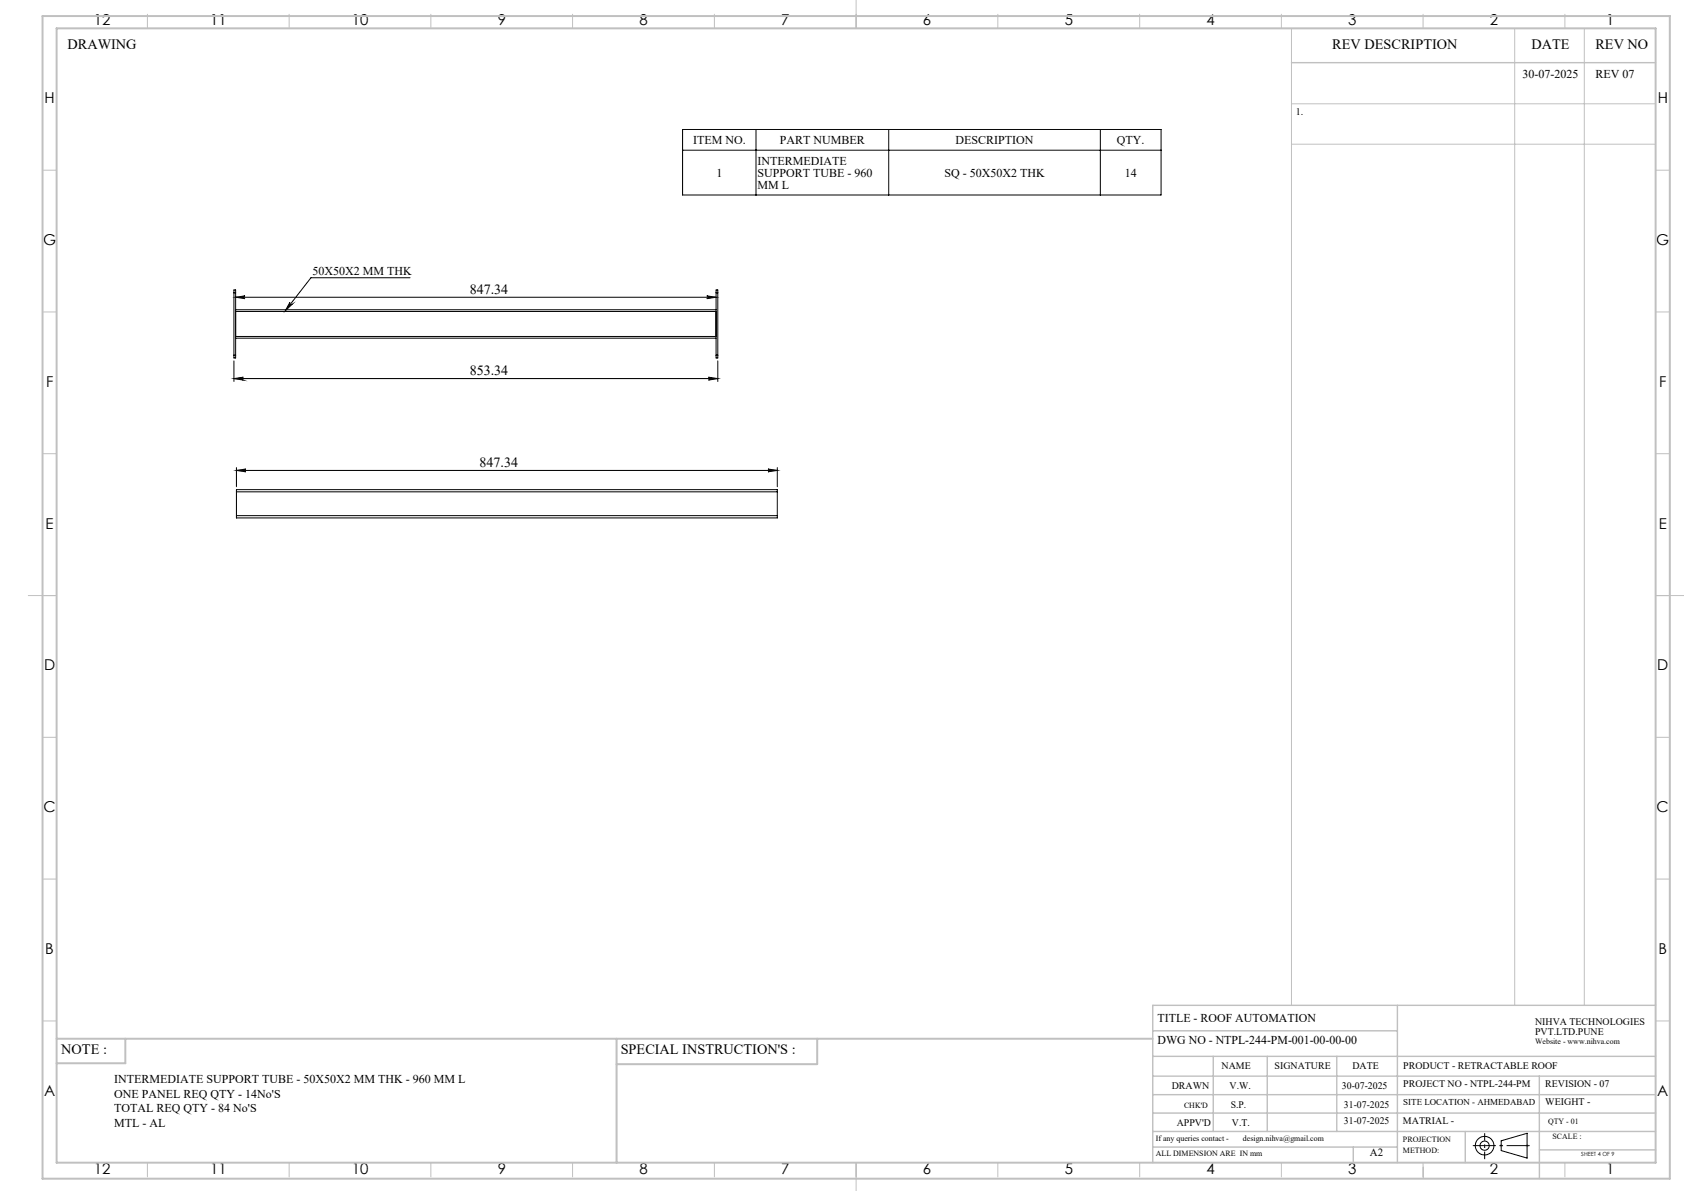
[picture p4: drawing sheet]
<svg xmlns="http://www.w3.org/2000/svg" width="594mm" height="420mm" viewBox="0 0 594 420" stroke-linecap="round" stroke-linejoin="round" font-family="sans-serif">
<g fill="none" stroke="#000" stroke-width=".35">
<path d="M240.8 45.7h168.7v23.1h-168.7zM240.8 53h168.7M266.7 45.7v23.1M313.5 45.7v23.1M388.1 45.7v23.1M144.6 97.9h-34.9l-9.1 11.7M82.5 103.2v-.9h.6v.9M82.5 103.2h.6M82.5 103.2v22.1M83.1 104.8h169.5M83.1 104.8l3.3-.5a.49 .49 0 0 0-.4 .5 .49 .49 0 0 0 .4 .5zM83.1 103.2v22.1"/>
<path d="M83.1 118.7h169.5M83.1 119.3h169.5M83.1 109.8h169.5M83.1 109.2h169.5M102.3 106.6a.52 .52 0 0 0 .1 .7 .52 .52 0 0 0 .7 0l-2.5 2.3zM249.3 104.3l3.3 .5-3.3 .5a.49 .49 0 0 0 .5-.5 .49 .49 0 0 0-.5-.5zM252.6 103.2v-.9h.6v.9M252.6 103.2h.6M252.6 103.2v22.1M253.2 103.2v22.1M82.5 127.3v7.2M82.5 133.5h170.7"/>
<path d="M82.5 133.5l3.3-.5a.51 .51 0 0 0-.4 .5 .51 .51 0 0 0 .4 .5zM82.5 125.3v.9h.6v-.9M82.5 125.3h.6M249.9 133l3.3 .5-3.3 .5a.51 .51 0 0 0 .5-.5 .51 .51 0 0 0-.5-.5zM252.6 125.3v.9h.6v-.9M252.6 125.3h.6M253.2 127.3v7.2M83.4 165.9l3.3-.5a.49 .49 0 0 0-.5 .5 .49 .49 0 0 0 .5 .5zM83.4 173.4v-.7h190.8v.7M83.4 173.4h190.8M83.4 164.9v6.7M83.4 173.4v8.4"/>
<path d="M83.4 165.9h190.8M270.9 165.4l3.3 .5-3.3 .5a.49 .49 0 0 0 .5-.5 .49 .49 0 0 0-.5-.5zM274.2 164.9v6.7M274.2 173.4v8.4M83.4 181.8v.9h190.8v-.9M83.4 181.8h190.8M529.5 402.3l9.2-2.7v8.8l-9.2-2.7z"/>
<circle cx="523.7" cy="404" r="1.62"/>
<circle cx="523.7" cy="404" r="3.3"/>
</g>
<g fill="none" stroke="#c0c0c0" stroke-width=".35">
<path d="M52 5v5M102 5v5M152 5v5M202 5v5M252 5v5M302 0v10M352 5v5M402 5v5M452 5v5M455.5 10v344.5M502 5v5M534.3 10v344.5"/>
<path d="M552 5v5M558.8 10v344.5M455.5 36.6h128.5M455.5 50.9h128.5M15 60h5M584 60h5M15 110h5M584 110h5M15 160h5M584 160h5M10 210h10M584 210h10"/>
<path d="M15 260h5M584 260h5M15 310h5M584 310h5M15 360h5M584 360h5M52 410v5M102 410v5M152 410v5M202 410v5M252 410v5M302 410v10"/>
<path d="M352 410v5M402 410v5M452 410v5M502 410v5M502 411.6v4.1M529 404h1M529.2 403.7l.7 .7M529.5 403.5v1M529.9 403.7l-.7 .7M538.1 404h1.1M538.3 403.7l.7 .7M538.7 403.5v1"/>
<path d="M539 403.7l-.7 .7M552 410v5"/>
</g>
<path d="M519.5 404h20.1" fill="none" stroke="#000" stroke-width=".35" stroke-dasharray="15.2 1.3 1.3 1.3" stroke-dashoffset="7.1" stroke-linecap="butt"/>
<path d="M523.7 408.8v-9.2" fill="none" stroke="#000" stroke-width=".35" stroke-dasharray="15.2 1.3 1.3 1.3" stroke-dashoffset="12.6" stroke-linecap="butt"/>
<g fill="none" stroke="#c0c0c0" stroke-width=".5">
<path d="M455.5 22.1h128.5M492.9 354.5v55.5M584 354.5h-177.4v55.5M406.6 372.5h177.4M406.6 379.5h177.4M406.6 363.5h86.3M428 372.5v26.5M447 372.5v26.5M471.5 372.5v26.5M543 379.5v36.2M406.6 392.5h177.4M406.6 386h177.4"/>
<path d="M406.6 399h177.4M516.9 399v11M406.6 404.5h86.3M477.3 404.5v5.5M543 405.5h41"/>
</g>
<path d="M15 5.7h574v410h-574zM20 10h564v400h-564zM20 366.3h386.6M44.2 366.3v8.6h-24.2M217.5 366.3v43.7M288.3 366.3v9h-70.8" fill="none" stroke="#c0c0c0" stroke-width=".7"/>
<g fill="#000">
<path d="M102.3 106.6a.52 .52 0 0 0 .1 .7 .52 .52 0 0 0 .7 0l-2.5 2.3z"/>
<path d="M82.5 133.5l3.3-.5a.51 .51 0 0 0-.4 .5 .51 .51 0 0 0 .4 .5zM249.9 133l3.3 .5-3.3 .5a.51 .51 0 0 0 .5-.5 .51 .51 0 0 0-.5-.5zM83.1 104.8l3.3-.5a.49 .49 0 0 0-.4 .5 .49 .49 0 0 0 .4 .5zM249.3 104.3l3.3 .5-3.3 .5a.49 .49 0 0 0 .5-.5 .49 .49 0 0 0-.5-.5z"/>
<path d="M270.9 165.4l3.3 .5-3.3 .5a.49 .49 0 0 0 .5-.5 .49 .49 0 0 0-.5-.5zM83.4 165.9l3.3-.5a.49 .49 0 0 0-.5 .5 .49 .49 0 0 0 .5 .5z"/>
</g>
<g font-size="5.3">
<text x="33.1" y="8.9">12</text>
<text x="74.1" y="8.9">11</text>
<text x="124.1" y="8.9">10</text>
<text x="175.6" y="8.9">9</text>
<text x="225.6" y="8.9">8</text>
<text x="275.6" y="8.9">7</text>
<text x="325.6" y="8.9">6</text>
<text x="375.6" y="8.9">5</text>
<text x="425.6" y="8.9">4</text>
<text x="475.6" y="8.9">3</text>
<text x="525.6" y="8.9">2</text>
<text x="566.6" y="8.9">1</text>
<text x="15.7" y="36.4">H</text>
<text x="584.7" y="36.4">H</text>
<text x="15.2" y="86.4">G</text>
<text x="584.2" y="86.4">G</text>
<text x="16.2" y="136.4">F</text>
<text x="585.2" y="136.4">F</text>
<text x="16.1" y="186.4">E</text>
<text x="585.1" y="186.4">E</text>
<text x="15.5" y="236.4">D</text>
<text x="584.5" y="236.4">D</text>
<text x="15.4" y="286.4">C</text>
<text x="584.4" y="286.4">C</text>
<text x="16" y="336.4">B</text>
<text x="585" y="336.4">B</text>
<text x="15.5" y="386.4">A</text>
<text x="584.5" y="386.4">A</text>
<text x="33.1" y="413.9">12</text>
<text x="74.1" y="413.9">11</text>
<text x="124.1" y="413.9">10</text>
<text x="175.6" y="413.9">9</text>
<text x="225.6" y="413.9">8</text>
<text x="275.6" y="413.9">7</text>
<text x="325.6" y="413.9">6</text>
<text x="375.6" y="413.9">5</text>
<text x="425.6" y="413.9">4</text>
<text x="475.6" y="413.9">3</text>
<text x="525.6" y="413.9">2</text>
<text x="566.6" y="413.9">1</text>
</g>
<g font-size="5">
<text x="23.8" y="17.2">DRAWING</text>
<text x="470" y="17.4">REV DESCRIPTION</text>
<text x="540.2" y="17.4">DATE</text>
<text x="562.8" y="17.4">REV NO</text>
<text x="21.6" y="371.8">NOTE :</text>
<text x="218.9" y="371.8">SPECIAL INSTRUCTION'S :</text>
</g>
<g font-size="4.9">
<text x="165.7" y="103.6">847.34</text>
<text x="165.7" y="132.3">853.34</text>
<text x="169.2" y="164.7">847.34</text>
</g>
<g font-size="4.2">
<text x="537.1" y="27.6">30-07-2025</text>
<text x="562.8" y="27.6">REV 07</text>
<text x="244.5" y="50.8">ITEM NO.</text>
<text x="275.1" y="50.8">PART NUMBER</text>
<text x="337.1" y="50.8">DESCRIPTION</text>
<text x="394" y="50.8">QTY.</text>
<text x="267.2" y="58.2">INTERMEDIATE</text>
<text x="252.7" y="62.4">1</text>
<text x="267.2" y="62.4">SUPPORT TUBE - 960</text>
<text x="333.1" y="62.4">SQ - 50X50X2 THK</text>
<text x="396.7" y="62.4">14</text>
<text x="267.2" y="66.6">MM L</text>
<text x="110.2" y="96.8">50X50X2 MM THK</text>
<text x="408.3" y="360.3">TITLE - ROOF AUTOMATION</text>
<text x="408.3" y="368.2">DWG NO - NTPL-244-PM-001-00-00-00</text>
<text x="40.3" y="381.8">INTERMEDIATE SUPPORT TUBE - 50X50X2 MM THK - 960 MM L</text>
<text x="40.3" y="387.1">ONE PANEL REQ QTY - 14No'S</text>
<text x="40.3" y="392.3">TOTAL REQ QTY - 84 No'S</text>
<text x="40.3" y="397.5">MTL - AL</text>
</g>
<text font-size="3.9" x="483.2" y="407.7">A2</text>
<g font-size="3.5">
<text x="457" y="40.6">1.</text>
<text x="541.5" y="361.3">NIHVA TECHNOLOGIES</text>
<text x="541.5" y="364.9">PVT.LTD.PUNE</text>
<text x="430.9" y="377">NAME</text>
<text x="449.6" y="377">SIGNATURE</text>
<text x="477" y="377">DATE</text>
<text x="495" y="377">PRODUCT - RETRACTABLE ROOF</text>
<text x="495" y="383.3">PROJECT NO - NTPL-244-PM</text>
<text x="545.1" y="383.3">REVISION - 07</text>
<text x="413.3" y="384.1">DRAWN</text>
<text x="433.7" y="384.1">V.W.</text>
<text x="473.3" y="384.1">30-07-2025</text>
<text x="545.1" y="389.8">WEIGHT -</text>
<text x="434.1" y="390.6">S.P.</text>
<text x="474.1" y="390.6">31-07-2025</text>
<text x="415.1" y="396.9">APPV'D</text>
<text x="434.6" y="396.9">V.T.</text>
<text x="474.1" y="396.5">31-07-2025</text>
<text x="494.8" y="396.5">MATRIAL -</text>
</g>
<text font-size="3.2" x="495" y="389.6">SITE LOCATION - AHMEDABAD</text>
<g font-size="2.8">
<text x="541.5" y="368.3">Website - www.nihva.com</text>
<text x="417.6" y="390.6">CHK'D</text>
<text x="546.1" y="396.5">QTY - 01</text>
<text x="547.6" y="401.7">SCALE :</text>
<text x="407.7" y="402.2">If any queries contact -</text>
<text x="407.7" y="407.7">ALL DIMENSION ARE IN mm</text>
<text x="438.4" y="402.2">design.nihva@gmail.com</text>
<text x="494.8" y="402.7">PROJECTION</text>
<text x="494.8" y="406.5">METHOD:</text>
</g>
<text font-size="2" x="557.8" y="407.8">SHEET 4 OF 9</text>
</svg>
